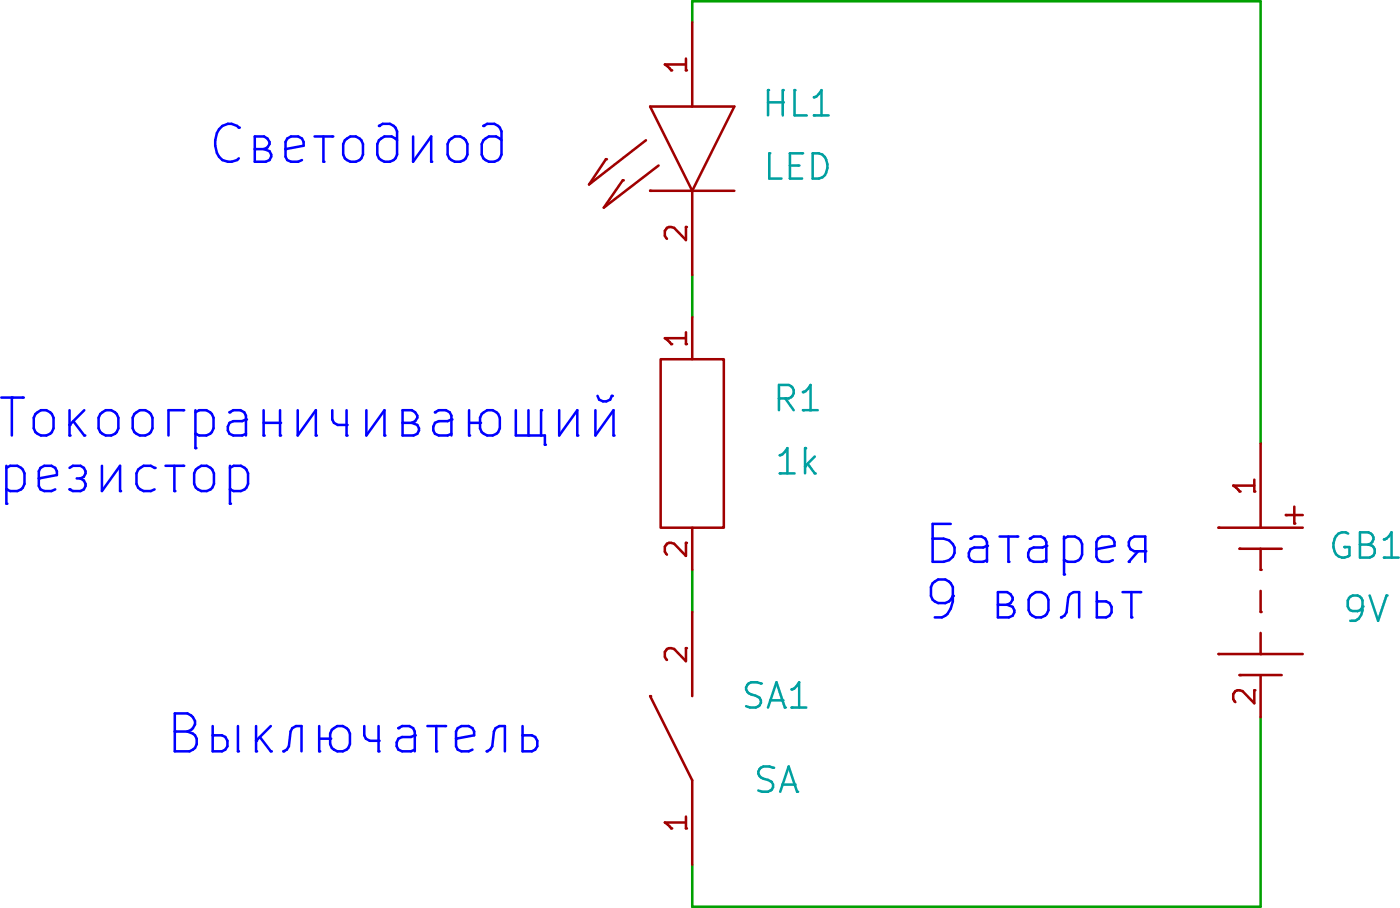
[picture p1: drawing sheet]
EESchema Schematic File Version 2  date Птн 02 Янв 2015 22:39:21
LIBS:C
LIBS:DA_POWER
LIBS:L
LIBS:POWER
LIBS:R
LIBS:SPICE
LIBS:SWITCH
LIBS:VD
EELAYER 25  0
EELAYER END
$Descr A4 11700 8267
encoding utf-8
Sheet 1 1
Title ""
Date "2 jan 2015"
Rev ""
Comp ""
Comment1 ""
Comment2 ""
Comment3 ""
Comment4 ""
$EndDescr
Wire Wire Line
	5300 3300 5300 3750
Wire Wire Line
	5300 3750 3950 3750
Wire Wire Line
	3950 3750 3950 3650
Wire Wire Line
	3950 2950 3950 3050
Wire Wire Line
	3950 2350 3950 2250
Wire Wire Line
	3950 1650 3950 1600
Wire Wire Line
	3950 1600 5300 1600
Wire Wire Line
	5300 1600 5300 2650
$Comp
L R R1
U 1 1
P 3950 2650
F 0 "R1" V 3850 2900 60  0000 C CNN
F 1 "1k" V 4000 2900 60  0000 C CNN
	1    3950 2650
	0    1    1    0   
$EndComp
Text Notes 2300 2650 0    90   ~ 0
Токоограничивающий\nрезистор
$Comp
L LED HL1
U 1 1
P 3950 1950
F 0 "HL1" V 3850 2200 60  0000 C CNN
F 1 "LED" V 4000 2200 60  0000 C CNN
	1    3950 1950
	0    1    1    0   
$EndComp
Text Notes 2800 2000 0    90   ~ 0
Светодиод
$Comp
L GB GB1
U 1 1
P 5300 3000
F 0 "GB1" V 5200 3250 60  0000 C CNN
F 1 "9V" V 5350 3250 60  0000 C CNN
	1    5300 3000
	0    1    1    0   
$EndComp
Text Notes 4500 2950 0    90   ~ 0
Батарея\n9 вольт
$Comp
L SA SA1
U 1 1
P 3950 3350
F 0 "SA1" V 4050 3150 60  0000 C CNN
F 1 "SA" V 3850 3150 60  0000 C CNN
	1    3950 3350
	0    -1   -1   0   
$EndComp
Text Notes 2700 3400 0    90   ~ 0
Выключатель
$EndSCHEMATC
